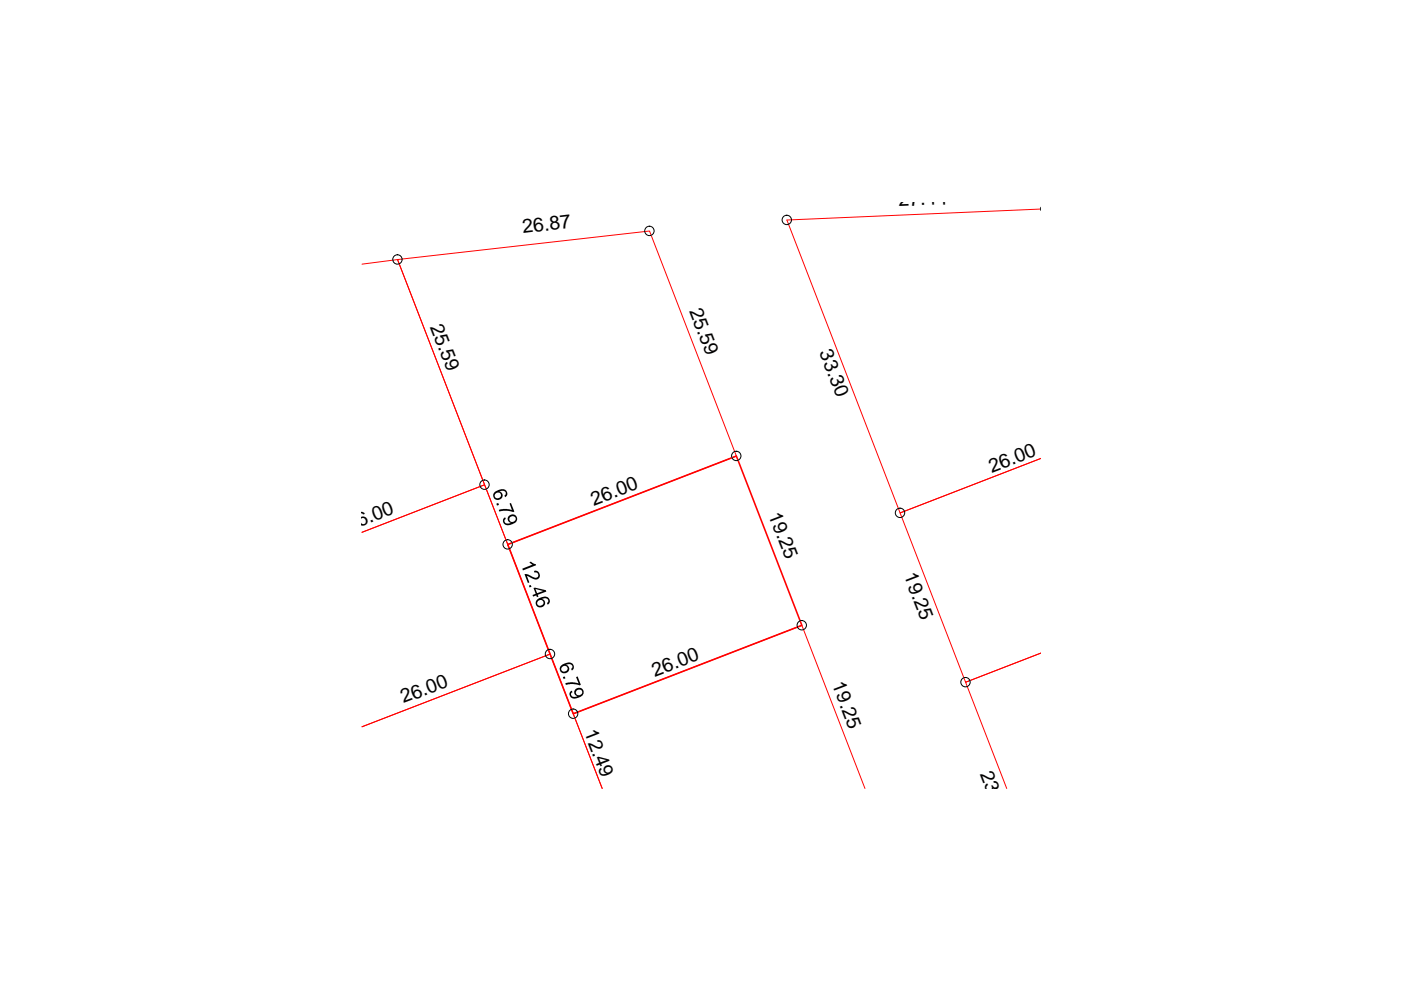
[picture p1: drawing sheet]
<svg xmlns="http://www.w3.org/2000/svg" width="297mm" height="210mm" viewBox="0 0 297 210" stroke-linecap="round" stroke-linejoin="round" font-family="sans-serif">
<path d="M76.8 56l7.5-1 18.4 47.8-25.9 10.1 25.9-10.1 13.9 35.9-39.8 15.4 39.8-15.4 11.1 28.5-6.2-15.9 48.5-18.7 13.4 34.6M84.3 55l53.4-6 18.4 47.7-48.4 18.7zM220.7 44.3l-53.9 2.4 24 62.1 29.9-11.6-29.9 11.6 13.9 35.9 16-6.2-16 6.2 8.7 22.5" fill="none" stroke="#f00" stroke-width=".21"/>
<path d="M107.7 115.4l48.4-18.7 13.9 35.9-48.5 18.7z" fill="none" stroke="#f00" stroke-width=".34"/>
<g fill="none" stroke="#000" stroke-width=".21">
<path d="M220.7 43.9v.7"/>
<circle cx="84.3" cy="55" r=".99"/>
<circle cx="137.7" cy="49" r=".99"/>
<circle cx="166.8" cy="46.6" r=".99"/>
<circle cx="156.1" cy="96.7" r=".99"/>
<circle cx="102.7" cy="102.8" r=".99"/>
<circle cx="107.6" cy="115.4" r=".99"/>
<circle cx="190.8" cy="108.7" r=".99"/>
<circle cx="116.6" cy="138.7" r=".99"/>
<circle cx="170" cy="132.6" r=".99"/>
<circle cx="121.5" cy="151.3" r=".99"/>
<circle cx="204.7" cy="144.6" r=".99"/>
</g>
<g fill="#000">
<path d="M105.2 106.8l.4-.2 .2 .5-.4 .1zM105.7 108.1l1.8-.2 1 .3-.5-1.4 .3-.2 .8 1.9-.3 .1-1.2-.3-1.7 .2zM110.7 120.6l2.2-.9-.7-.5 .4-.1 .4 .3 .6 .2 .1 .2-2.8 1.1zM112.1 124.2l.4-.2 .2 .4-.4 .1zM111.2 121.8h.8l1 .5 .7 .2 .4-.4-.2-.6-.6-.1-.1-.4h.5l.5 .3 .3 .9-.3 .5-.7 .2-1.8-.8 .5 1.4-.3 .1zM119.3 143.6l.4-.2 .2 .4-.4 .2zM119.8 144.9l1.7-.2 1.2 .2-.6-1.3 .4-.2 .6 1.8-.2 .1-1.3-.3-1.6 .2z"/>
<path d="M104.7 104.5l1-.6 1.1-.2 .6 .4 .2 .8-.5 .5-.2-.3 .3-.3-.1-.5-.4-.2-.8 .1 .6 .5 .1 .6-.5 .5-.8 .2-.4-.2-.3-.4v-.5zM105.1 104.6l-.2 .5 .2 .4 .6 .1 .5-.3v-.4l-.2-.4-.5-.1z"/>
<path d="M106.8 109.8l.3-.1 .1 .3-.3 .5 .5 .5 .9-.1-.5-.3-.2-.5 .2-.7 .5-.3h.5l.5 .1 .3 .5v.5l-.5 .7-1.5 .5-.7-.3-.2-.4-.1-.5zM108 110a.65 .65 0 0 0 1.3 0 .65 .65 0 0 0-1.3 0z"/>
<path d="M113.1 124.7l.3-.1 2.3 .5 .1 .3-1.8 .7 .2 .4-.4 .1-.1-.4-.7 .3-.1-.3 .7-.3zM113.5 124.9l.4 .9 1.2-.5z"/>
<path d="M113.8 127.2l1-.6 .9-.1 .6 .3 .3 .8-.5 .6-.1-.4 .2-.2-.1-.6-.4-.2-.6 .1-.2 .1 .3 .1 .4 .5v.5l-.5 .6-.8 .1-.7-.6v-.6zM114.2 127.3l-.3 .5 .2 .5 .5 .1 .5-.2 .1-.6-.2-.3-.5-.1z"/>
<path d="M120.9 146.6l.3-.2 .2 .3-.3 .3 .1 .6 .5 .2 .7-.1-.6-.5v-.6l.4-.6 .9-.2 .6 .5v.7l-.6 .7-1.5 .4-.4-.1-.4-.5-.1-.5zM122.4 146.3l-.3 .4 .2 .6 .6 .1 .5-.3v-.5l-.2-.3z"/>
<path d="M119 141.1l.9-.5 1-.1 .6 .3 .2 .9-.5 .5-.1-.4 .3-.3-.1-.4-.5-.3-.7 .1 .4 .4 .2 .3v.5l-.4 .5-.9 .1-.3-.1-.4-.5v-.4zM119.2 141.4l-.2 .3 .1 .5 .6 .2 .5-.3 .2-.4-.3-.4-.5-.1z"/>
</g>
<g font-size="4.1">
<text x="190.5" y="43.8" transform="rotate(-3 190.5 43.8)">27.44</text>
<text x="110.9" y="49.5" transform="rotate(-7 110.9 49.5)">26.87</text>
<text x="146.1" y="65.9" transform="rotate(69 146.1 65.9)">25.59</text>
<text x="91.1" y="69.3" transform="rotate(69 91.1 69.3)">25.59</text>
<text x="173.7" y="74.7" transform="rotate(69 173.7 74.7)">33.30</text>
<text x="210.3" y="100.2" transform="rotate(-21 210.3 100.2)">26.00</text>
<text x="125.9" y="107.3" transform="rotate(-21 125.9 107.3)">26.00</text>
<text x="74.1" y="112.6" transform="rotate(-21 74.1 112.6)">26.00</text>
<text x="162.9" y="109.1" transform="rotate(69 162.9 109.1)">19.25</text>
<text x="191.6" y="122" transform="rotate(69 191.6 122)">19.25</text>
<text x="138.8" y="143.6" transform="rotate(-21 138.8 143.6)">26.00</text>
<text x="85.6" y="149.1" transform="rotate(-21 85.6 149.1)">26.00</text>
<text x="176.4" y="145.1" transform="rotate(69 176.4 145.1)">19.25</text>
<text x="123.8" y="155.3" transform="rotate(69 123.8 155.3)">12.49</text>
<text x="207.7" y="164.2" transform="rotate(69 207.7 164.2)">23.73</text>
</g>
</svg>
